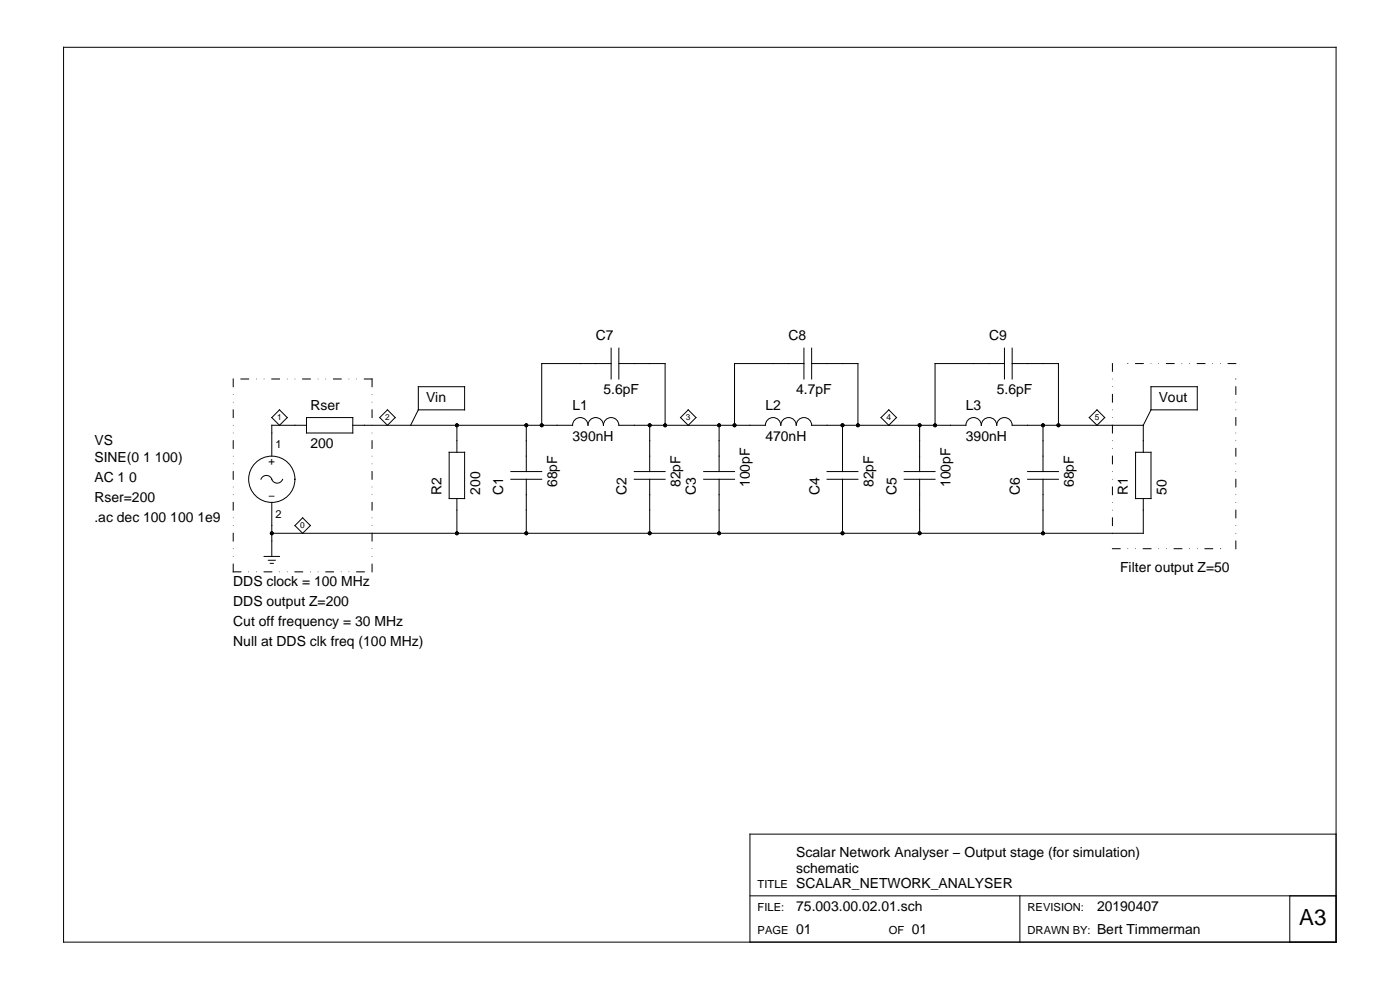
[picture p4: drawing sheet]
<svg xmlns="http://www.w3.org/2000/svg" width="420mm" height="297mm" viewBox="0 0 420 297" stroke-linecap="round" stroke-linejoin="round" font-family="sans-serif">
<g fill="none" stroke="#000" stroke-width=".3">
<path d="M19.1 14.2h381.9v268.5h-381.9zM70 113.7v2.3M72.3 113.7h2.3M81.6 113.7h2.3M90.8 113.7h2.3M100.1 113.7h2.3M109.3 113.7h2.4v2.3M125.5 116h13.9v7h-13.9zM183.4 109.1h-20.8v18.5M183.4 104.5v9.2M185.7 109.1h13.9v18.5M185.7 104.5v9.2"/>
<path d="M241.3 109.1h-20.9v18.5M241.3 104.5v9.2M243.6 109.1h13.9v18.5M243.6 104.5v9.2M301.5 109.1h-20.9v18.5M301.5 104.5v9.2M303.8 109.1h13.9v18.5M303.8 104.5v9.2M333.9 109.1v2.3M333.9 118.3v2.4M340.8 109.1h2.3M345.4 116h13.9v7h-13.9z"/>
<path d="M350.1 109.1h2.3M359.3 109.1h2.3M368.6 109.1h2.3M370.9 116v2.3M70 123v2.3M70 132.2v2.3M81.6 125.3l2.3-2.3 2.3 2.3-2.3 2.3zM92 127.6h-10.4v9.3M92 125.3h13.9v4.6h-13.9zM105.9 127.6h65.9a2.31 2.31 0 0 1 2.4-2.3 2.31 2.31 0 0 1 2.3 2.3 2.31 2.31 0 0 1 2.3-2.3 2.31 2.31 0 0 1 2.3 2.3 2.31 2.31 0 0 1 2.3-2.3 2.31 2.31 0 0 1 2.3 2.3h44a2.31 2.31 0 0 1 2.3-2.3 2.31 2.31 0 0 1 2.3 2.3 2.31 2.31 0 0 1 2.3-2.3 2.31 2.31 0 0 1 2.4 2.3 2.31 2.31 0 0 1 2.3-2.3 2.31 2.31 0 0 1 2.3 2.3h46.3a2.31 2.31 0 0 1 2.3-2.3 2.31 2.31 0 0 1 2.3 2.3 2.31 2.31 0 0 1 2.3-2.3 2.31 2.31 0 0 1 2.3 2.3 2.31 2.31 0 0 1 2.4-2.3 2.31 2.31 0 0 1 2.3 2.3h39.3M111.7 123v2.3M111.7 132.2v2.3"/>
<path d="M114 125.3l2.3-2.3 2.3 2.3-2.3 2.3zM125.5 123l-2.3 4.6M134.8 135.7h4.6v13.9h-4.6zM137.1 127.6v8.1M157.9 127.6v13.9M195 127.6v13.9M206.6 123l2.3 2.3-2.3 2.3-2.4-2.3zM215.8 127.6v13.9M252.8 127.6v13.9M264.4 125.3l2.3-2.3 2.3 2.3-2.3 2.3zM276 127.6v13.9M313 127.6v13.9"/>
<path d="M326.9 125.3l2.3-2.3 2.3 2.3-2.3 2.3zM333.9 127.6v2.3M333.9 136.9v2.3M340.8 135.7h4.6v13.9h-4.6zM343.1 127.6v8.1M345.4 123l-2.3 4.6M370.9 125.3v2.3M370.9 134.5v2.4M70 141.5v2.3M70 150.7v2.4M78.3 143.8a1.74 1.74 0 0 1 1.7-1.2 1.74 1.74 0 0 1 1.6 1.2M81.5 143.8a1.74 1.74 0 0 0 1.7 1.2 1.74 1.74 0 0 0 1.6-1.2"/>
<path d="M81.6 150.7v16.2M88.5 157.7l2.3-2.3 2.3 2.3-2.3 2.3zM111.7 141.5v2.3M111.7 150.7v2.4M137.1 149.6v10.4M153.3 143.8h9.3M153.3 141.5h9.3M157.9 143.8v16.2M190.4 143.8h9.2M190.4 141.5h9.2M195 143.8v16.2M211.2 143.8h9.2"/>
<path d="M211.2 141.5h9.2M215.8 143.8v16.2M248.2 143.8h9.3M248.2 141.5h9.3M252.8 143.8v16.2M271.4 143.8h9.2M271.4 141.5h9.2M276 143.8v16.2M308.4 143.8h9.3M308.4 141.5h9.3M313 143.8v16.2M333.9 146.1v2.3"/>
<path d="M333.9 155.4v2.3M343.1 149.6v10.4h-261.5M370.9 143.8v2.3M370.9 153.1v2.3M70 169.3v2.3h2.3M70 160v2.3M79.3 166.9h4.6M79.3 171.6h2.3M80.5 168.1h2.1M81.1 169h.9M88.5 171.6h2.3M97.8 171.6h2.3"/>
<path d="M107 171.6h2.3M111.7 160v2.3M111.7 169.3v2.3M333.9 164.6h2.3M343.1 164.6h2.3M352.4 164.6h2.3M361.6 164.6h2.3M370.9 162.3v2.3M401 250.3h-175.9v32.4M225.1 268.8h175.9M306.1 268.8v13.9M387.1 268.8v13.9"/>
<circle cx="81.6" cy="143.8" r="6.9"/>
</g>
<g fill="#000">
<circle cx="70" cy="118.3" r=".12"/>
<circle cx="76.9" cy="113.7" r=".12"/>
<circle cx="79.3" cy="113.7" r=".12"/>
<circle cx="86.2" cy="113.7" r=".12"/>
<circle cx="88.5" cy="113.7" r=".12"/>
<circle cx="95.5" cy="113.7" r=".12"/>
<circle cx="97.8" cy="113.7" r=".12"/>
<circle cx="104.7" cy="113.7" r=".12"/>
<circle cx="107" cy="113.7" r=".12"/>
<circle cx="111.7" cy="118.3" r=".12"/>
<circle cx="333.9" cy="116" r=".12"/>
<circle cx="333.9" cy="113.7" r=".12"/>
<circle cx="338.5" cy="109.1" r=".12"/>
<circle cx="345.4" cy="109.1" r=".12"/>
<circle cx="347.7" cy="109.1" r=".12"/>
<circle cx="354.7" cy="109.1" r=".11"/>
<circle cx="357" cy="109.1" r=".12"/>
<circle cx="363.9" cy="109.1" r=".12"/>
<circle cx="366.3" cy="109.1" r=".12"/>
<circle cx="370.9" cy="113.7" r=".12"/>
<circle cx="70" cy="136.9" r=".12"/>
<circle cx="70" cy="139.2" r=".12"/>
<circle cx="70" cy="120.7" r=".12"/>
<circle cx="70" cy="129.9" r=".12"/>
<circle cx="70" cy="127.6" r=".12"/>
<circle cx="111.7" cy="136.9" r=".12"/>
<circle cx="111.7" cy="139.2" r=".12"/>
<circle cx="111.7" cy="129.9" r=".12"/>
<circle cx="111.7" cy="120.7" r=".12"/>
<circle cx="111.7" cy="127.6" r=".12"/>
<circle cx="137.1" cy="127.6" r=".58"/>
<circle cx="157.9" cy="127.6" r=".58"/>
<circle cx="162.6" cy="127.6" r=".58"/>
<circle cx="195" cy="127.6" r=".58"/>
<circle cx="199.6" cy="127.6" r=".58"/>
<circle cx="215.8" cy="127.6" r=".58"/>
<circle cx="220.4" cy="127.6" r=".58"/>
<circle cx="252.8" cy="127.6" r=".58"/>
<circle cx="257.5" cy="127.6" r=".58"/>
<circle cx="276" cy="127.6" r=".58"/>
<circle cx="280.6" cy="127.6" r=".58"/>
<circle cx="313" cy="127.6" r=".58"/>
<circle cx="317.7" cy="127.6" r=".58"/>
<circle cx="333.9" cy="125.3" r=".12"/>
<circle cx="333.9" cy="132.2" r=".12"/>
<circle cx="333.9" cy="123" r=".12"/>
<circle cx="333.9" cy="134.5" r=".12"/>
<circle cx="370.9" cy="139.2" r=".12"/>
<circle cx="370.9" cy="120.7" r=".12"/>
<circle cx="370.9" cy="132.2" r=".12"/>
<circle cx="370.9" cy="129.9" r=".12"/>
<circle cx="370.9" cy="123" r=".12"/>
<circle cx="70" cy="148.4" r=".12"/>
<circle cx="70" cy="146.1" r=".12"/>
<circle cx="70" cy="155.4" r=".12"/>
<circle cx="70" cy="157.7" r=".12"/>
<circle cx="111.7" cy="146.1" r=".12"/>
<circle cx="111.7" cy="155.4" r=".12"/>
<circle cx="111.7" cy="148.4" r=".12"/>
<circle cx="111.7" cy="157.7" r=".12"/>
<circle cx="333.9" cy="141.5" r=".12"/>
<circle cx="333.9" cy="143.8" r=".12"/>
<circle cx="333.9" cy="153.1" r=".12"/>
<circle cx="333.9" cy="150.7" r=".12"/>
<circle cx="370.9" cy="141.5" r=".12"/>
<circle cx="370.9" cy="148.4" r=".12"/>
<circle cx="370.9" cy="150.7" r=".12"/>
<circle cx="370.9" cy="157.7" r=".12"/>
<circle cx="70" cy="164.6" r=".12"/>
<circle cx="70" cy="166.9" r=".12"/>
<circle cx="74.6" cy="171.6" r=".12"/>
<circle cx="76.9" cy="171.6" r=".12"/>
<circle cx="81.6" cy="160" r=".58"/>
<circle cx="83.9" cy="171.6" r=".12"/>
<circle cx="86.2" cy="171.6" r=".12"/>
<circle cx="93.1" cy="171.6" r=".12"/>
<circle cx="95.5" cy="171.6" r=".12"/>
<circle cx="102.4" cy="171.6" r=".12"/>
<circle cx="104.7" cy="171.6" r=".12"/>
<circle cx="111.7" cy="164.6" r=".12"/>
<circle cx="111.7" cy="166.9" r=".12"/>
<circle cx="137.1" cy="160" r=".58"/>
<circle cx="157.9" cy="160" r=".58"/>
<circle cx="195" cy="160" r=".58"/>
<circle cx="215.8" cy="160" r=".58"/>
<circle cx="252.8" cy="160" r=".58"/>
<circle cx="276" cy="160" r=".58"/>
<circle cx="313" cy="160" r=".58"/>
<circle cx="333.9" cy="160" r=".12"/>
<circle cx="338.5" cy="164.6" r=".12"/>
<circle cx="340.8" cy="164.6" r=".12"/>
<circle cx="347.7" cy="164.6" r=".12"/>
<circle cx="350.1" cy="164.6" r=".12"/>
<circle cx="357" cy="164.6" r=".12"/>
<circle cx="359.3" cy="164.6" r=".12"/>
<circle cx="366.3" cy="164.6" r=".12"/>
<circle cx="370.9" cy="160" r=".12"/>
</g>
<text font-size="6.7" x="389.9" y="277.5">A3</text>
<g font-size="4.2">
<text x="178.8" y="102.1">C7</text>
<text x="236.6" y="102.1">C8</text>
<text x="296.8" y="102.1">C9</text>
<text x="181.1" y="118.3">5.6pF</text>
<text x="239" y="118.3">4.7pF</text>
<text x="299.1" y="118.3">5.6pF</text>
<text x="93.1" y="123">Rser</text>
<text x="127.9" y="120.7">Vin</text>
<text x="171.8" y="123">L1</text>
<text x="229.7" y="123">L2</text>
<text x="289.9" y="123">L3</text>
<text x="347.7" y="120.7">Vout</text>
<text x="28.3" y="133.4">VS</text>
<text x="93.1" y="134.5">200</text>
<text x="171.8" y="132.2">390nH</text>
<text x="229.7" y="132.2">470nH</text>
<text x="289.9" y="132.2">390nH</text>
<text x="28.3" y="138.7">SINE(0 1 100)</text>
<text x="28.3" y="144.7">AC 1 0</text>
<text x="132.5" y="148.4" transform="rotate(-90 132.5 148.4)">R2</text>
<text x="144.1" y="148.4" transform="rotate(-90 144.1 148.4)">200</text>
<text x="151" y="148.4" transform="rotate(-90 151 148.4)">C1</text>
<text x="167.2" y="146.1" transform="rotate(-90 167.2 146.1)">68pF</text>
<text x="188" y="148.4" transform="rotate(-90 188 148.4)">C2</text>
<text x="204.2" y="146.1" transform="rotate(-90 204.2 146.1)">82pF</text>
<text x="208.9" y="148.4" transform="rotate(-90 208.9 148.4)">C3</text>
<text x="225.1" y="146.1" transform="rotate(-90 225.1 146.1)">100pF</text>
<text x="245.9" y="148.4" transform="rotate(-90 245.9 148.4)">C4</text>
<text x="262.1" y="146.1" transform="rotate(-90 262.1 146.1)">82pF</text>
<text x="269" y="148.4" transform="rotate(-90 269 148.4)">C5</text>
<text x="285.2" y="146.1" transform="rotate(-90 285.2 146.1)">100pF</text>
<text x="306.1" y="148.4" transform="rotate(-90 306.1 148.4)">C6</text>
<text x="322.3" y="146.1" transform="rotate(-90 322.3 146.1)">68pF</text>
<text x="338.5" y="148.4" transform="rotate(-90 338.5 148.4)">R1</text>
<text x="350.1" y="148.4" transform="rotate(-90 350.1 148.4)">50</text>
<text x="28.3" y="150.7">Rser=200</text>
<text x="28.3" y="156.8">.ac dec 100 100 1e9</text>
<text x="336.2" y="171.6">Filter output Z=50</text>
<text x="70" y="175.7">DDS clock = 100 MHz</text>
<text x="70" y="181.7">DDS output Z=200</text>
<text x="70" y="187.8">Cut off frequency = 30 MHz</text>
<text x="70" y="193.8">Null at DDS clk freq (100 MHz)</text>
<text x="239" y="257.2">Scalar Network Analyser − Output stage (for simulation)</text>
<text x="239" y="261.8">schematic</text>
<text x="239" y="266.5">SCALAR_NETWORK_ANALYSER</text>
<text x="239" y="273.4">75.003.00.02.01.sch</text>
<text x="329.2" y="273.4">20190407</text>
<text x="239" y="280.4">01</text>
<text x="273.7" y="280.4">01</text>
<text x="329.2" y="280.4">Bert Timmerman</text>
</g>
<g font-size="3.3">
<text x="82.7" y="134.5">1</text>
<text x="80.6" y="139.6">+</text>
<text x="80.6" y="149.6">−</text>
<text x="82.7" y="155.4">2</text>
<text x="227.4" y="266.5">TITLE</text>
<text x="227.4" y="273.4">FILE:</text>
<text x="308.4" y="273.4">REVISION:</text>
<text x="227.4" y="280.4">PAGE</text>
<text x="266.7" y="280.4">OF</text>
<text x="308.4" y="280.4">DRAWN BY:</text>
</g>
<g font-size="2.5">
<text x="83.2" y="125.9">1</text>
<text x="115.6" y="125.9">2</text>
<text x="205.9" y="125.9">3</text>
<text x="266" y="125.9">4</text>
<text x="328.5" y="125.9">5</text>
<text x="90.1" y="158.3">0</text>
</g>
</svg>
